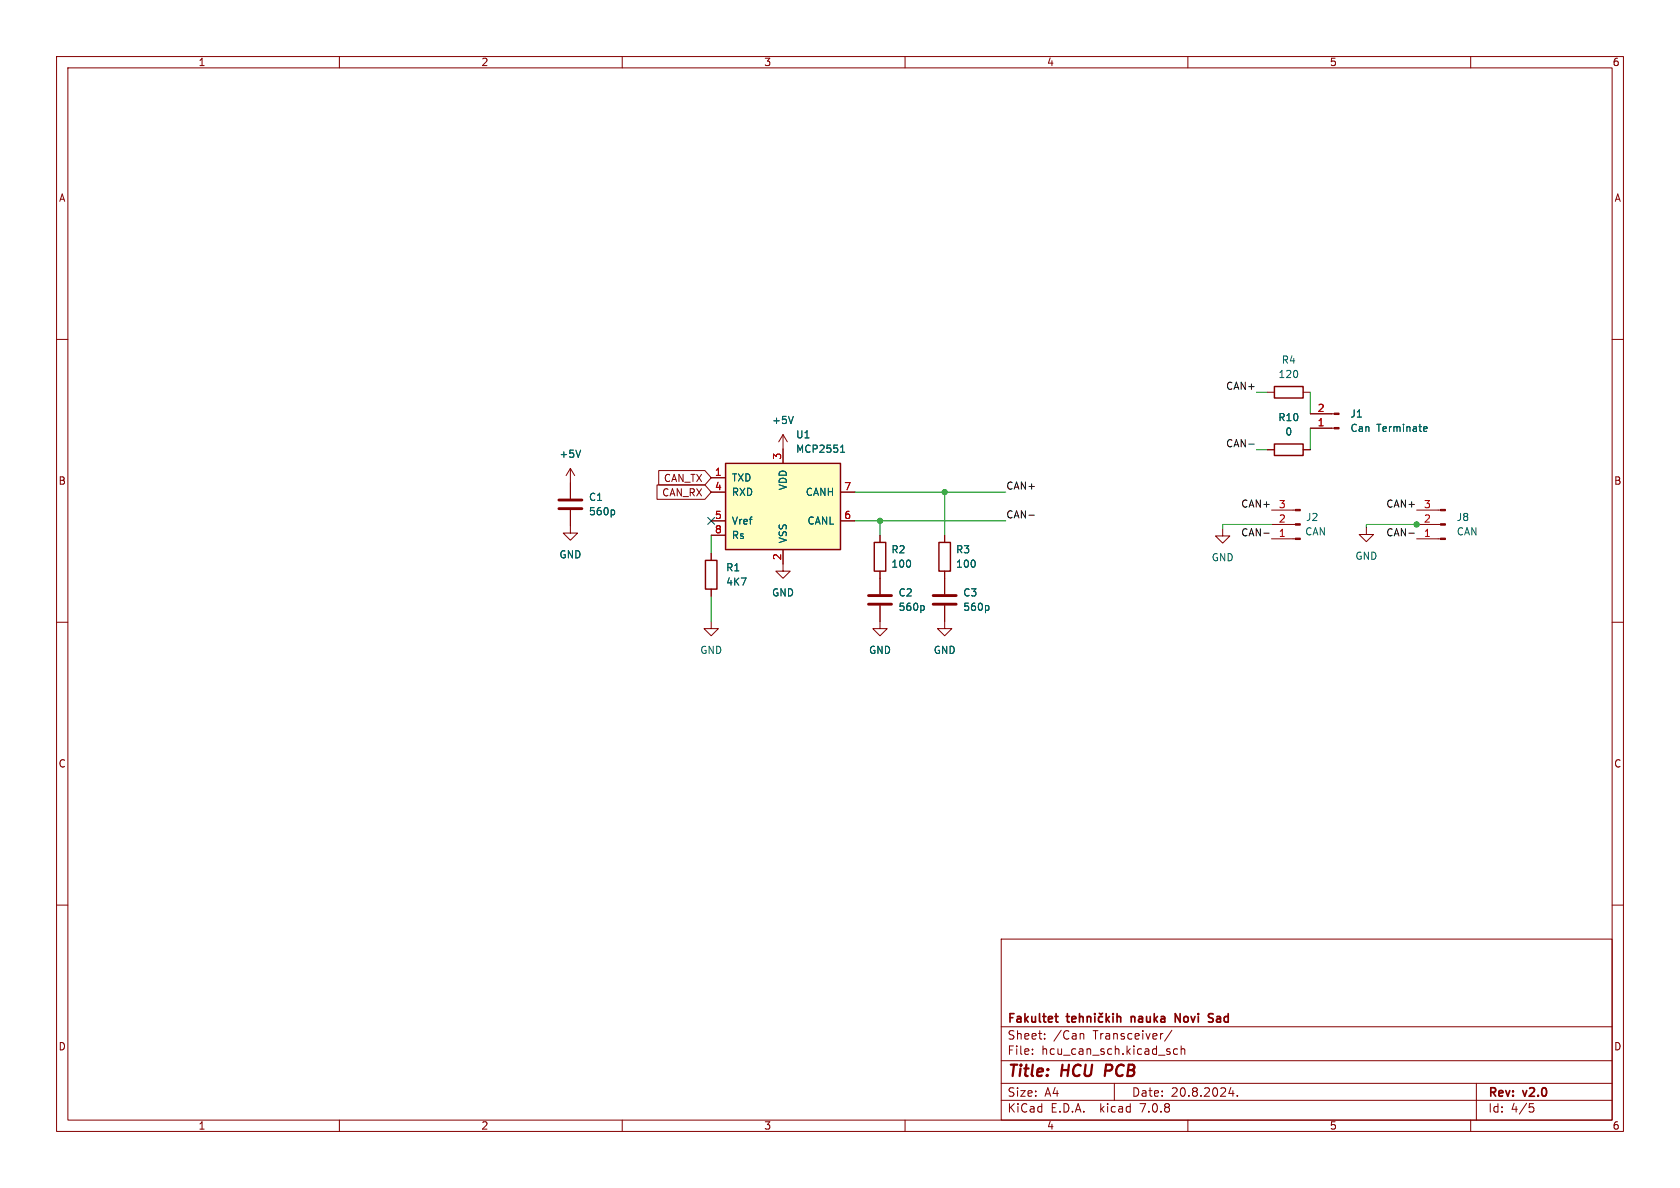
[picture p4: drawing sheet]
<svg xmlns="http://www.w3.org/2000/svg" width="297mm" height="210mm" viewBox="0 0 297 210" stroke-linecap="round" stroke-linejoin="round" font-family="sans-serif">
<g fill="none" stroke="#840000" stroke-width=".18">
<path d="M10 10h277v190h-277zM12 12h273v186h-273zM60 10v2M110 10v2M160 10v2M210 10v2M260 10v2M10 60h2M285 60h2M138.4 76.8l-.7 1.3M138.4 76.8v5.1M138.4 76.8l.8 1.3"/>
<path d="M224 79.5h1.3M224 69.3h1.3M230.4 79.5h1.2M230.4 69.3h1.2M231.6 73.2h4.3M231.6 75.7h4.3M100.8 90.2v4h1.3l-1.3 1.3-1.2-1.3h1.2M100.8 82.8l-.7 1.3M100.8 82.8v5.3M100.8 82.8l.8 1.3M116.1 85.7h8.5l1.1 1.3-1.1 1.3h-8.5zM116.5 83.2h8.1l1.1 1.3-1.1 1.2h-8.1z"/>
<path d="M125.7 84.5h2.6M125.7 87h2.6M125.7 92.1h2.6M125.7 94.6h2.6M125.7 97.8v1.3M138.4 97.2v3.8h1.3l-1.3 1.2-1.2-1.2h1.2M148.6 87h2.5M148.6 92.1h2.5M155.6 94.6v1.3M167 94.6v1.3M216.2 93.5v1.2h1.2l-1.2 1.3-1.3-1.3h1.3M224.8 90.2h4.2"/>
<path d="M224.8 92.7h4.2M224.8 95.3h4.2M241.6 93.2v1.3h1.2l-1.2 1.3-1.3-1.3h1.3M250.4 90.2h4.3M250.4 92.7h4.3M250.4 95.3h4.3M10 110h2M125.7 109.9v1.2h1.3l-1.3 1.3-1.2-1.3h1.2M125.7 104.1v1.3M155.6 107.1v4h1.2l-1.2 1.3-1.3-1.3h1.3M155.6 101v4M167 107.1v4h1.3l-1.3 1.3-1.3-1.3h1.3"/>
<path d="M167 101v4M285 110h2M10 160h2M285 160h2M177 166h108v32h-108zM60 198v2M110 198v2M160 198v2M177 194.5h108M177 191.5h108M177 187.5h108M177 181.5h108"/>
<path d="M182.5 186.3v.1M182.5 185.5v.1M184.7 183.6v.1M184.7 182.8v.1M191.2 182.7h.2l.2 .2v.8M197 191.5v3M205.5 182.7h.1M206.8 186v.3M207.2 182.1l-1.3 2M208.2 185.5l-.5-.1-.2 .3v.4l.1 .2h.6M208.8 185.5l.2-.1 .4 .1 .1 .9M208.8 184.9v1.5"/>
<path d="M210 198v2M217.6 192.2l-.4 1.1h1M218 192.8v1M218.7 193.7v.1M260 198v2M261 191.5v6.5M270.4 195.1h.7M270.5 195.7h.4l.3 .3-.2 .5-.5 .1"/>
</g>
<path d="M195.6 188.2l-.3 2" fill="none" stroke="#840000" stroke-width=".4"/>
<g fill="none" stroke="#840000" stroke-width=".3">
<path d="M186.5 179.7h.6M186.7 179.2v1.3l.4 .2M188.5 179.7h.6M188.7 179.2v1.3l.4 .2M190.8 179.8l.3-.1 .3 .1 .1 .9M190.8 179.2v1.5M192.2 179.8l.2-.1 .4 .1v.9M192.2 179.7v1M193.6 179.2v.1M193.6 179.7v1M194.3 179.1l.3 .2 .3-.2M194.9 179.8l-.4-.1-.3 .3v.4l.1 .2h.6"/>
<path d="M195.6 179.2v1.5M196.1 179.7l-.5 .6M196.8 179.2v.1M196.8 179.7v1M197.5 179.8l.2-.1 .4 .1v.9M197.5 179.2v1.5M200 179.7v1M200.1 179.8h-.1M213.9 179.9l.4 .1 .2 .4-.3 .3h-.4M213.9 179.2l.6 .1M189.5 180.2l.7-.2-.1-.2-.4-.1-.2 .2 .1 .7h.5M195.7 180.1l.4 .6"/>
<path d="M207.8 180.7v-1.5l.8 1.5"/>
</g>
<path d="M98.8 89.9h4.1M98.8 88.4h4.1M153.5 106.8h4.1M153.5 105.3h4.1M165 106.8h4M165 105.3h4" fill="none" stroke="#840000" stroke-width=".51"/>
<path d="M102.7 79.6l-.5 1.2M140.2 73.6l-.4 1.3M148.6 80h.7M148.7 79l.3-.3v1.3M251.9 75.4l.3 .1 .1 .2-.6 .1M252.2 76.2l-.3 .1M108.4 90.2l.3 .2v.4l-.3 .2M163.2 107l.2 .3v.4l-.2 .2M174.6 107l.2 .3v.4l-.2 .2" fill="none" stroke="#006464" stroke-width=".18"/>
<path d="M128.3 81.9h20.3v15.3h-20.3z" fill="#ffffc2" stroke="#ffffc2" stroke-width=".18"/>
<path d="M225.3 78.5h5.1v2h-5.1zM225.3 68.3h5.1v2.1h-5.1zM124.7 99.1h2v5h-2zM128.3 81.9h20.3v15.3h-20.3zM154.6 95.9h2v5.1h-2zM166 95.9h2v5.1h-2z" fill="none" stroke="#840000" stroke-width=".25"/>
<g fill="#840000" stroke="#840000" stroke-width=".18">
<path d="M235.9 73h.8v.3h-.8z"/>
<path d="M235.9 75.6h.8v.2h-.8z"/>
<path d="M229 90h.9v.3h-.9z"/>
<path d="M229 92.6h.9v.2h-.9z"/>
<path d="M229 95.1h.9v.3h-.9z"/>
<path d="M254.7 90h.8v.3h-.8z"/>
<path d="M254.7 92.6h.8v.2h-.8z"/>
<path d="M254.7 95.1h.8v.3h-.8z"/>
</g>
<path d="M220.8 78.5h.9M181.9 91.1h1M223.4 94.3h1M249.1 94.3h.9" fill="none" stroke="#0f0f0f" stroke-width=".18"/>
<path d="M222.1 79.5h1.9M222.1 69.3h1.9M231.6 69.3v3.9M231.6 75.7v3.8M125.7 94.6v3.2M151.1 92.1h26.7M151.1 87h26.7M155.6 92.1v2.5M167 87v7.6M224.8 92.7h-8.6v.8M250.6 92.7h-9v.5M125.7 105.4v4.5" fill="none" stroke="#009600" stroke-width=".18"/>
<path d="M125.1 91.5l1.2 1.2M126.3 91.5l-1.2 1.2" fill="none" stroke="#000084" stroke-width=".18"/>
<g fill="#009600" stroke="#009600" stroke-width=".18">
<circle cx="167" cy="87" r=".46"/>
<circle cx="155.6" cy="92.1" r=".46"/>
<circle cx="250.4" cy="92.7" r=".46"/>
</g>
<g font-size="2.8" fill="#840000">
<text x="178" y="190.9">Title:</text>
<text x="187.7" y="190.9">HCU</text>
<text x="196.2" y="190.9">PCB</text>
</g>
<g font-size="2.1" fill="#840000">
<text x="178" y="184">Sheet:</text>
<text x="178" y="181.2">Fakultet</text>
<text x="186.2" y="184">/Can</text>
<text x="193.3" y="184">Transceiver/</text>
<text x="200.6" y="181.2">nauka</text>
<text x="209" y="181.2">Novi</text>
<text x="215.5" y="181.2">Sad</text>
<text x="178" y="186.7">File:</text>
<text x="184.1" y="186.7">hcu_can_sch.kicad_sch</text>
<text x="178" y="196.9">KiCad</text>
<text x="178" y="194.1">Size:</text>
<text x="184.7" y="194.1">A4</text>
<text x="185.7" y="196.9">E.D.A.</text>
<text x="194.6" y="196.9">kicad</text>
<text x="200" y="194.1">Date:</text>
<text x="201.8" y="196.9">7.0.8</text>
<text x="207" y="194.1">20.8.2024.</text>
<text x="263" y="194.3">Rev:</text>
<text x="263" y="196.9">Id:</text>
<text x="267.1" y="196.9">4/5</text>
<text x="269.4" y="194.3">v2.0</text>
</g>
<g font-size="1.8" fill="#840000">
<text x="35" y="11.9">1</text>
<text x="85" y="11.9">2</text>
<text x="135" y="11.9">3</text>
<text x="185" y="11.9">4</text>
<text x="235" y="11.9">5</text>
<text x="285" y="11.9">6</text>
<text x="10.3" y="35.9">A</text>
<text x="285.3" y="35.9">A</text>
<text x="10.3" y="85.9">B</text>
<text x="117" y="87.9">CAN_RX</text>
<text x="117.3" y="85.4">CAN_TX</text>
<text x="285.3" y="85.9">B</text>
<text x="10.3" y="135.9">C</text>
<text x="285.3" y="135.9">C</text>
<text x="10.3" y="185.9">D</text>
<text x="285.3" y="185.9">D</text>
<text x="35" y="199.9">1</text>
<text x="85" y="199.9">2</text>
<text x="135" y="199.9">3</text>
<text x="185" y="199.9">4</text>
<text x="235" y="199.9">5</text>
<text x="285" y="199.9">6</text>
</g>
<g font-size="1.8" fill="#006464">
<text x="226.5" y="64.5">R4</text>
<text x="225.9" y="67">120</text>
<text x="136.4" y="75.2">+5V</text>
<text x="140.6" y="77.7">U1</text>
<text x="225.9" y="74.7">R10</text>
<text x="227.1" y="77.2">0</text>
<text x="238.6" y="74">J1</text>
<text x="238.6" y="76.6">Can</text>
<text x="243.4" y="76.6">Terminate</text>
<text x="98.8" y="81.1">+5V</text>
<text x="140.6" y="80.2">MCP2551</text>
<text x="104" y="88.7">C1</text>
<text x="129.3" y="85.3">TXD</text>
<text x="129.3" y="87.9">RXD</text>
<text x="139.3" y="86.8" transform="rotate(-90 139.3 86.8)">VDD</text>
<text x="142.4" y="87.9">CANH</text>
<text x="104" y="91.3">560p</text>
<text x="129.3" y="92.9">Vref</text>
<text x="129.3" y="95.5">Rs</text>
<text x="142.7" y="92.9">CANL</text>
<text x="230.6" y="94.8">CAN</text>
<text x="230.8" y="92.3">J2</text>
<text x="257.4" y="92.3">J8</text>
<text x="257.4" y="94.8">CAN</text>
<text x="98.8" y="98.9">GND</text>
<text x="128.3" y="101.2">R1</text>
<text x="139.3" y="96.1" transform="rotate(-90 139.3 96.1)">VSS</text>
<text x="157.5" y="98">R2</text>
<text x="157.5" y="100.6">100</text>
<text x="168.9" y="98">R3</text>
<text x="168.9" y="100.6">100</text>
<text x="214.1" y="99.4">GND</text>
<text x="239.5" y="99.2">GND</text>
<text x="128.3" y="103.7">4K7</text>
<text x="136.4" y="105.6">GND</text>
<text x="158.8" y="105.6">C2</text>
<text x="170.2" y="105.6">C3</text>
<text x="158.8" y="108.2">560p</text>
<text x="170.2" y="108.2">560p</text>
<text x="123.7" y="115.8">GND</text>
<text x="153.5" y="115.8">GND</text>
<text x="165" y="115.8">GND</text>
</g>
<g font-size="1.8" fill="#0f0f0f">
<text x="216.7" y="69">CAN+</text>
<text x="216.7" y="79.2">CAN-</text>
<text x="177.8" y="86.6">CAN+</text>
<text x="219.3" y="89.8">CAN+</text>
<text x="245" y="89.8">CAN+</text>
<text x="177.8" y="91.7">CAN-</text>
<text x="219.3" y="94.9">CAN-</text>
<text x="245" y="94.9">CAN-</text>
</g>
<g font-size="1.8" fill="#a90000">
<text x="232.8" y="75.4">1</text>
<text x="232.8" y="72.9">2</text>
<text x="138.2" y="81.4" transform="rotate(-90 138.2 81.4)">3</text>
<text x="126.3" y="84.2">1</text>
<text x="126.3" y="86.7">4</text>
<text x="149.2" y="86.7">7</text>
<text x="226" y="89.9">3</text>
<text x="251.6" y="89.9">3</text>
<text x="126.3" y="91.8">5</text>
<text x="126.3" y="94.4">8</text>
<text x="149.2" y="91.8">6</text>
<text x="226" y="95">1</text>
<text x="226" y="92.5">2</text>
<text x="251.6" y="95">1</text>
<text x="251.6" y="92.5">2</text>
<text x="138.2" y="99.1" transform="rotate(-90 138.2 99.1)">2</text>
</g>
</svg>
